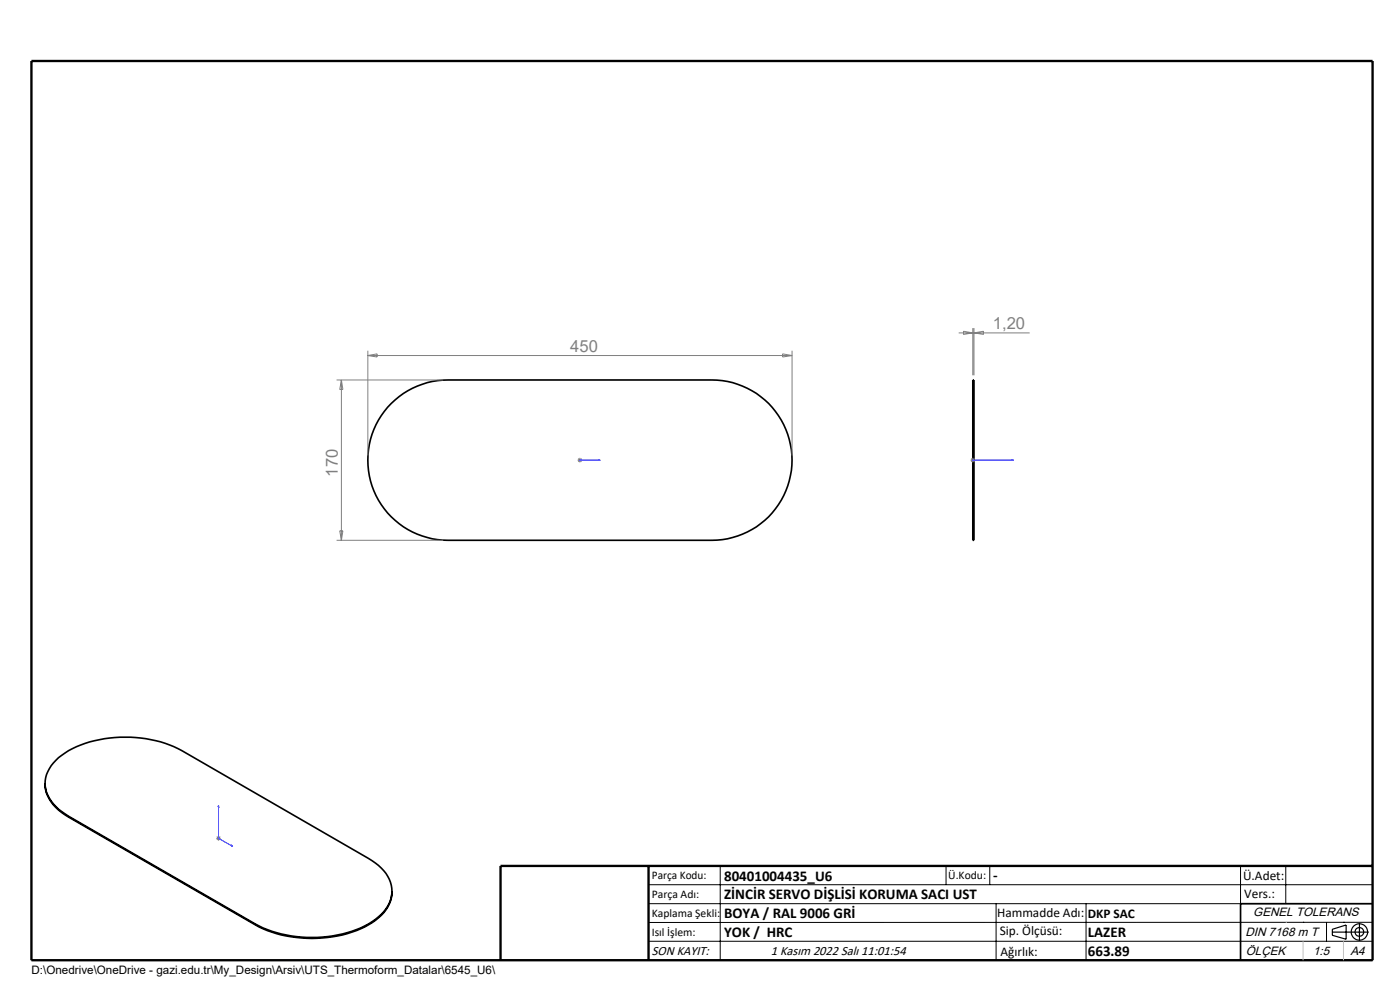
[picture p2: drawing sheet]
<svg xmlns="http://www.w3.org/2000/svg" width="297mm" height="210mm" viewBox="0 0 297 210" stroke-linecap="round" stroke-linejoin="round" font-family="sans-serif">
<path d="M83 85.6a17.1 17.1 0 0 1 12-5h56a17 17 0 0 1 17 17 17 17 0 0 1-17 17h-56a17 17 0 0 1-15.7-10.5 17 17 0 0 1 3.7-18.5zM206.4 80.6h.2v34h-.2zM9.6 166.2a8 8 0 0 0 4.2 6.7l.7 .4M14.5 173.1a9.2 9.2 0 0 1-4.9-6.3 7.8 7.8 0 0 1 4.2-7.1 25.8 25.8 0 0 1 19.3-2.6l2.9 .9 2.6 1.2 39.6 22.9a8.9 8.9 0 0 1 4.9 6.3 7.2 7.2 0 0 1-3.4 6.6 24.3 24.3 0 0 1-16.8 3.7 24 24 0 0 1-8.7-2.7M14.5 173.1l39.7 22.9M14.5 173.1v.2M14.5 173.3l39.7 22.9M54.2 196v.2M83.1 189a7.8 7.8 0 0 1-4.1 6.7 26.3 26.3 0 0 1-19.3 2.6l-3-.9-2.5-1.2M291.2 191.7h-28v12" fill="none" stroke="#000" stroke-width=".35"/>
<g fill="none" stroke="#000" stroke-width=".25">
<path d="M282.6 197.7h7.8M282.6 197.1l3-.9v3l-3-.8zM288.4 195.8v3.8M106.2 203.7h185"/>
<circle cx="288.4" cy="197.7" r="1.74"/>
<circle cx="288.4" cy="197.7" r=".93"/>
</g>
<path d="M122.9 97.6h.2zM123 97.6h4.3M123 97.6h.1M127.3 97.6h-.4h.4M206.3 97.6h.2zM206.4 97.6h.1M206.4 97.6h8.6M215 97.6h-.5h.5M46.4 170.8v7l3 1.8M46.4 170.8v.4l-.1-.1zM49.1 179.3l.3 .3-.3-.1z" fill="none" stroke="#00f" stroke-width=".21"/>
<g fill="none" stroke="#808080" stroke-width=".21">
<path d="M78 74.4v22.2M78 75.4h90M78 75.4l2-.3v.6zM166 75.1l2 .3-2 .3zM168 74.4v22.2M203.4 70.6h15M204.4 70.3l2 .3-2 .3zM206.4 69.6v10M206.6 69.6v10M206.6 70.6l2-.3v.6zM71.4 80.6h22.6M72.4 80.6v34"/>
<path d="M72.4 80.6l.3 2h-.6zM122.5 97.6h1M122.7 97.3l.7 .7M123 97.1v1M123.4 97.3l-.7 .7M205.9 97.6h1M206 97.3l.7 .7M206.4 97.1v1M206.7 97.3l-.7 .7M71.4 114.6h22.6M72.1 112.6h.6l-.3 2zM45.9 177.8h.9"/>
<path d="M46 177.4l.7 .8M46.4 177.3v1M46.7 177.4l-.7 .8"/>
</g>
<g fill="none" stroke="#000" stroke-width=".21">
<path d="M137.6 187.7h153.6M137.6 191.7h153.6M137.6 199.7h153.6M152.8 183.7v20M200.7 183.7v4M210 183.7v4M211.3 191.7v12M230.4 191.7v12M263.2 183.7v20M272.8 183.7v8M276.4 195.6h.1M281.4 195.6v4.1"/>
<path d="M285 195.6h.1M291.2 195.6l-153.6 .1"/>
</g>
<path d="M6.7 12.9h284.5v190.8h-284.5zM137.6 183.7v20M291.2 183.7h-185v20" fill="none" stroke="#000" stroke-width=".5"/>
<path d="M276.4 199.7v4M285 199.7v4" fill="none" stroke="#c0c0c0" stroke-width=".21"/>
<path d="M272.8 195.6h.1" fill="none" stroke="#c0c0c0" stroke-width=".25"/>
<g fill="#00f">
<path d="M49.1 179.3l.3 .3-.3-.1zM46.4 170.8v.4l-.1-.1zM126.9 97.6h.4zM122.9 97.6h.2z"/>
<path d="M206.3 97.6h.2zM214.5 97.6h.5z"/>
</g>
<g font-size="3.5" fill="#808080">
<text x="210.6" y="69.8">1,20</text>
<text x="121" y="74.6">450</text>
<text x="71.6" y="101.1" transform="rotate(-90 71.6 101.1)">170</text>
</g>
<g font-size="3.2">
<text x="153.6" y="186.8">80401004435_U6</text>
<text x="153.6" y="190.8">ZİNCİR SERVO DİŞLİSİ KORUMA SACI UST</text>
<text x="210.7" y="186.6">-</text>
<text x="153.6" y="194.8">BOYA / RAL 9006 GRİ</text>
<text x="153.6" y="198.8">YOK / HRC</text>
<text x="230.8" y="198.7">LAZER</text>
<text x="230.8" y="202.8">663.89</text>
</g>
<g font-size="2.8">
<text x="263.7" y="186.7">Ü.Adet:</text>
<text x="263.9" y="190.5">Vers.:</text>
<text x="211.5" y="194.5">Hammadde Adı:</text>
<text x="230.8" y="194.7">DKP SAC</text>
<text x="138.3" y="202.6">SON KAYIT:</text>
<text x="163.5" y="202.6">1 Kasım 2022 Salı 11:01:54</text>
<text x="212.1" y="198.4">Sip. Ölçüsü:</text>
<text x="212.2" y="202.7">Ağırlık:</text>
</g>
<g font-size="2.6">
<text x="265.9" y="194.4">GENEL TOLERANS</text>
<text x="264.2" y="198.5">DIN 7168 m T</text>
<text x="264.3" y="202.6">ÖLÇEK</text>
<text x="278.5" y="202.6">1:5</text>
<text x="286.5" y="202.6">A4</text>
</g>
<g font-size="2.5">
<text x="138.3" y="186.4">Parça Kodu:</text>
<text x="138.3" y="190.5">Parça Adı:</text>
<text x="201.2" y="186.5">Ü.Kodu:</text>
<text x="138.3" y="194.5">Kaplama Şekli:</text>
<text x="138.3" y="198.6">Isıl İşlem:</text>
<text x="6.7" y="206.7">D:\Onedrive\OneDrive - gazi.edu.tr\My_Design\Arsiv\UTS_Thermoform_Datalar\6545_U6\</text>
</g>
</svg>
